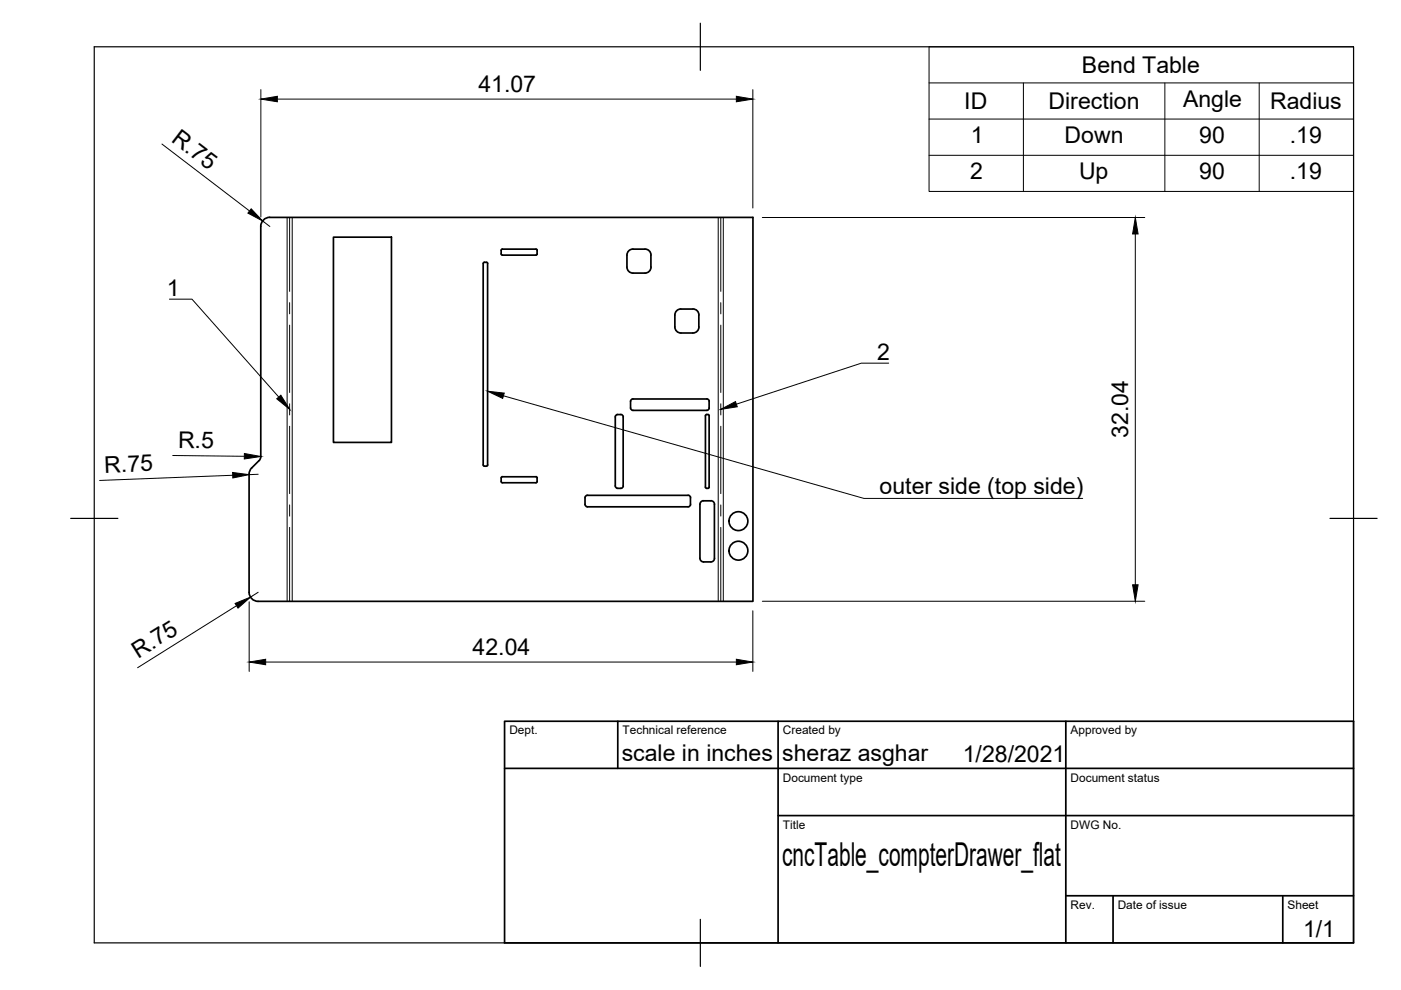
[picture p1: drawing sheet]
<svg xmlns="http://www.w3.org/2000/svg" width="297mm" height="210mm" viewBox="0 0 297 210" stroke-linecap="round" stroke-linejoin="round" font-family="sans-serif">
<!-- layer: Visible -->
<g fill="none" stroke="#000" stroke-width=".36">
<path d="M55.3 48v48.8M57.2 46.1h102.4v81.4h-104.9a1.92 1.92 0 0 1-1.9-1.9M57.2 46.1a1.92 1.92 0 0 0-1.9 1.9M70.7 50.3h12.3v43.5h-12.3zM103.4 55.9v42.7M103.4 55.9l-.3-.3h-.5l-.2 .3v42.7l.2 .2h.5l.3-.2M106.5 52.8h7.1M106.5 52.8l-.2 .1v.9l.2 .3M113.6 52.8l.3 .3M113.9 53.1v.7M113.9 53.8l-.3 .3h-7.1M132.9 54.1v2.5a1.28 1.28 0 0 0 1.3 1.3h2.5a1.28 1.28 0 0 0 1.3-1.3v-2.5"/>
<path d="M134.2 52.8h2.5M134.2 52.8a1.28 1.28 0 0 0-1.3 1.3M136.7 52.8a1.28 1.28 0 0 1 1.3 1.3M144.4 65.5h2.5M144.4 70.6h2.5M144.4 65.5a1.28 1.28 0 0 0-1.3 1.3v2.5a1.28 1.28 0 0 0 1.3 1.3M146.9 65.5a1.28 1.28 0 0 1 1.3 1.3M148.2 66.8v2.5M148.2 69.3a1.28 1.28 0 0 1-1.3 1.3M53.4 99.2l-.4 .6-.2 .7v25.1M55.3 96.8l-.2 .7-1.7 1.7M130.5 88.1a1.14 1.14 0 0 1 1.6 0v15.2a1.15 1.15 0 0 1-1.6 0z"/>
<path d="M133.7 85.1l.1 1.7 .4 .2h15.6l.3-.1 .3-.4M133.7 85.1l.2-.5h.3h15.6l.5 .2 .1 .3M149.8 87.9h.4l.2 .2M149.8 87.9l-.2 .2v15.2M150.3 85.1v1.4M150.3 88.2v15.1M106.5 101.1h7.1l.3 .2M106.5 101.1l-.2 .2v.8l.2 .3M113.9 101.3v.8M113.9 102.1l-.3 .3h-7.1M124.1 105.3l.4-.3h21.4l.4 .3 .1 1.6-.2 .5-.3 .1h-21.3l-.3-.1-.3-.5zM148.6 106.4l.6-.2h1.5a.77 .77 0 0 1 .8 .7v11.5a.77 .77 0 0 1-.8 .7h-1.5a.77 .77 0 0 1-.8-.7v-11.5z"/>
<path d="M149.6 103.3l.2 .2M150.4 103.3l-.2 .2h-.4"/>
<circle cx="156.6" cy="116.8" r="2"/>
<circle cx="156.6" cy="110.5" r="2"/>
</g>
<!-- layer: Center Lines -->
<g fill="none" stroke="#000" stroke-width=".21">
<path d="M61.4 46.1v15.7M152.8 46.1v15.7M61.4 64.2v2.3M61.4 68.9v14.3M152.8 64.2v2.3M152.8 68.9v14.3M61.4 85.6v2.4M61.4 90.4v14.3M152.8 85.6v2.4M152.8 90.4v14.3M61.4 107.1v2.3M61.4 111.8v15.7"/>
<path d="M152.8 107.1v2.3M152.8 111.8v15.7"/>
</g>
<!-- layer: Visible Narrow -->
<path d="M60.9 46.1v81.4M62 46.1v81.4M152.3 46.1v81.4M153.4 46.1v81.4" fill="none" stroke="#000" stroke-width=".21"/>
<!-- layer: Border -->
<path d="M20 9.9h267v190h-267zM148.5 4.9v10M15 109.9h10M282 109.9h10M148.5 194.9v10" fill="none" stroke="#000" stroke-width=".25"/>
<!-- layer: TitleBlock -->
<path d="M107 152.9h180v47h-180zM131 152.9v10M165 152.9v47M226 152.9v47M107 162.9h180M165 172.9h122M226 189.9h61M236 189.9v10M272 189.9v10" fill="none" stroke="#000" stroke-width=".36"/>
<!-- layer: BOM -->
<path d="M197 9.9h90v30.7h-90zM197 17.6h90M217 17.6v23M247 17.6v23M267 17.6v23M197 25.2h90M197 32.9h90M35.9 63.4h4.8l18.4 20.8M188.4 77h-5.8l-26.5 8.7" fill="none" stroke="#000" stroke-width=".21"/>
<path d="M58.7 84.6l.8-.8 1.9 3zM152.8 86.8l3.1-1.7 .4 1.1z" fill="#000" stroke="#000" stroke-width=".21"/>
<!-- layer: Dimensions -->
<g fill="none" stroke="#000" stroke-width=".21">
<path d="M55.3 19v27M159.6 19v25.1M34.3 30.5l18.6 14.2M58.8 21h97.3M55.7 46.9l1.5 1.1M161.6 46.1h81.1M240.7 49.6v74.4M36.6 96.6l15.2 .1M49.3 100.8l-28.2 1.1M54.7 100.6h-1.9M50.1 128.4l-20.9 13.2M52.8 127.6v14.8"/>
<path d="M54.7 125.6l-1.6 1M159.6 129.5v12.9M161.6 127.5h81.1M56.3 140.4h99.8"/>
</g>
<path d="M55.3 21l3.5-.6v1.2zM156.1 20.4l3.5 .6-3.5 .6zM53.3 44.3l2.4 2.6-3.1-1.7zM240.7 46.1l.6 3.5h-1.2zM51.8 96.2l3.5 .6-3.5 .5zM49.3 100.2l3.5 .4-3.4 .7zM49.8 127.9l3.3-1.3-2.6 2.3zM52.8 140.4l3.5-.6v1.1zM156.1 139.8l3.5 .6-3.5 .5zM240.1 124h1.2l-.6 3.5z" fill="#000" stroke="#000" stroke-width=".21"/>
<!-- layer: Annotations -->
<path d="M103.4 82.9l3.5 .4-.3 1.2z" fill="#000" stroke="#000" stroke-width=".21"/>
<path d="M106.7 83.9l76.5 21.8h46.4" fill="none" stroke="#000" stroke-width=".21"/>
<text font-size="7" x="165.8" y="183.5">cncTable_compterDrawer_flat</text>
<g font-size="4.9">
<text x="229.4" y="15.5">Bend Table</text>
<text x="101.4" y="19.4">41.07</text>
<text x="204.4" y="23.2">ID</text>
<text x="222.3" y="23.1">Direction</text>
<text x="250.8" y="22.7">Angle</text>
<text x="269.3" y="23.1">Radius</text>
<text x="36.2" y="30" transform="rotate(37 36.2 30)">R.75</text>
<text x="205.8" y="30.3">1</text>
<text x="225.7" y="30.3">Down</text>
<text x="254.3" y="30.3">90</text>
<text x="273.5" y="30.3">.19</text>
<text x="205.7" y="37.9">2</text>
<text x="228.8" y="37.9">Up</text>
<text x="254.3" y="37.9">90</text>
<text x="273.5" y="37.9">.19</text>
<text x="35.4" y="62.7">1</text>
<text x="186" y="76.3">2</text>
<text x="37.7" y="95" transform="rotate(1 37.7 95)">R.5</text>
<text x="239.2" y="92.9" transform="rotate(-90 239.2 92.9)">32.04</text>
<text x="22.2" y="100.3" transform="rotate(-2 22.2 100.3)">R.75</text>
<text x="186.5" y="104.6">outer side (top side)</text>
<text x="29.3" y="139.7" transform="rotate(-32 29.3 139.7)">R.75</text>
<text x="100.2" y="138.8">42.04</text>
<text x="131.8" y="161.4">scale in inches</text>
<text x="165.8" y="161.4">sheraz asghar</text>
<text x="204.1" y="161.5">1/28/2021</text>
<text x="276.3" y="198.6">1/1</text>
</g>
<g font-size="2.5">
<text x="108" y="155.7">Dept.</text>
<text x="132" y="155.7">Technical reference</text>
<text x="166" y="155.7">Created by</text>
<text x="227" y="155.7">Approved by</text>
<text x="166" y="165.7">Document type</text>
<text x="227" y="165.7">Document status</text>
<text x="166" y="175.7">Title</text>
<text x="227" y="175.7">DWG No.</text>
<text x="227" y="192.7">Rev.</text>
<text x="237" y="192.7">Date of issue</text>
<text x="273" y="192.7">Sheet</text>
</g>
</svg>
